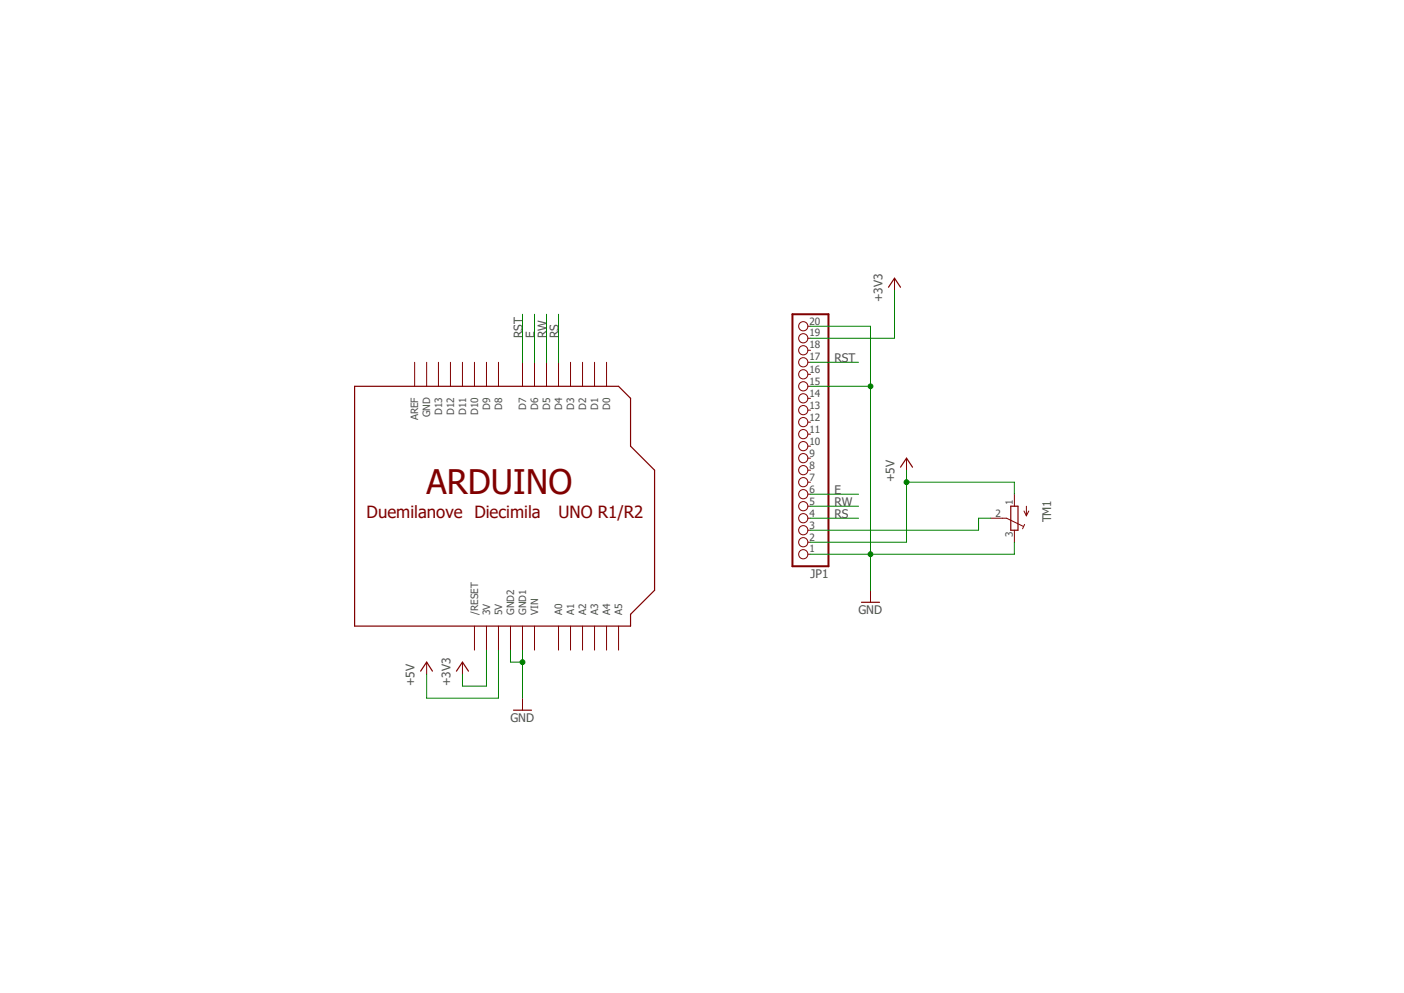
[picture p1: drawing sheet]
<?xml version="1.0" encoding="utf-8"?>
<!DOCTYPE eagle SYSTEM "eagle.dtd">
<eagle version="8.4.2">
<drawing>
<settings>
<setting alwaysvectorfont="no"/>
<setting verticaltext="up"/>
</settings>
<grid distance="0.1" unitdist="inch" unit="inch" style="lines" multiple="1" display="no" altdistance="0.01" altunitdist="inch" altunit="inch"/>
<schematic xreflabel="%F%N/%S.%C%R" xrefpart="/%S.%C%R">
<libraries>
<library name="adafruit">
<symbols>
<symbol name="ARDUINO">
<wire x1="-22.86" y1="22.86" x2="-22.86" y2="-27.94" width="0.254" layer="94"/>
<wire x1="-22.86" y1="-27.94" x2="35.56" y2="-27.94" width="0.254" layer="94"/>
<wire x1="35.56" y1="-27.94" x2="35.56" y2="-25.4" width="0.254" layer="94"/>
<wire x1="35.56" y1="-25.4" x2="40.64" y2="-20.32" width="0.254" layer="94"/>
<wire x1="40.64" y1="-20.32" x2="40.64" y2="5.08" width="0.254" layer="94"/>
<wire x1="40.64" y1="5.08" x2="35.56" y2="10.16" width="0.254" layer="94"/>
<wire x1="35.56" y1="10.16" x2="35.56" y2="20.32" width="0.254" layer="94"/>
<wire x1="35.56" y1="20.32" x2="33.02" y2="22.86" width="0.254" layer="94"/>
<wire x1="33.02" y1="22.86" x2="-22.86" y2="22.86" width="0.254" layer="94"/>
<text x="-7.62" y="0" size="5.08" layer="94">ARDUINO</text>
<text x="-20.32" y="-5.08" size="2.54" layer="94">Duemilanove</text>
<text x="2.54" y="-5.08" size="2.54" layer="94">Diecimila</text>
<text x="20.32" y="-5.08" size="2.54" layer="94">UNO R1/R2</text>
<pin name="D0" x="30.48" y="27.94" visible="pin" length="middle" rot="R270"/>
<pin name="D1" x="27.94" y="27.94" visible="pin" length="middle" rot="R270"/>
<pin name="D2" x="25.4" y="27.94" visible="pin" length="middle" rot="R270"/>
<pin name="D3" x="22.86" y="27.94" visible="pin" length="middle" rot="R270"/>
<pin name="D4" x="20.32" y="27.94" visible="pin" length="middle" rot="R270"/>
<pin name="D5" x="17.78" y="27.94" visible="pin" length="middle" rot="R270"/>
<pin name="D6" x="15.24" y="27.94" visible="pin" length="middle" rot="R270"/>
<pin name="D7" x="12.7" y="27.94" visible="pin" length="middle" rot="R270"/>
<pin name="D8" x="7.62" y="27.94" visible="pin" length="middle" rot="R270"/>
<pin name="D9" x="5.08" y="27.94" visible="pin" length="middle" rot="R270"/>
<pin name="D10" x="2.54" y="27.94" visible="pin" length="middle" rot="R270"/>
<pin name="D11" x="0" y="27.94" visible="pin" length="middle" rot="R270"/>
<pin name="D12" x="-2.54" y="27.94" visible="pin" length="middle" rot="R270"/>
<pin name="D13" x="-5.08" y="27.94" visible="pin" length="middle" rot="R270"/>
<pin name="GND" x="-7.62" y="27.94" visible="pin" length="middle" direction="pwr" rot="R270"/>
<pin name="AREF" x="-10.16" y="27.94" visible="pin" length="middle" rot="R270"/>
<pin name="A5" x="33.02" y="-33.02" visible="pin" length="middle" rot="R90"/>
<pin name="A4" x="30.48" y="-33.02" visible="pin" length="middle" rot="R90"/>
<pin name="A3" x="27.94" y="-33.02" visible="pin" length="middle" rot="R90"/>
<pin name="A2" x="25.4" y="-33.02" visible="pin" length="middle" rot="R90"/>
<pin name="A1" x="22.86" y="-33.02" visible="pin" length="middle" rot="R90"/>
<pin name="A0" x="20.32" y="-33.02" visible="pin" length="middle" rot="R90"/>
<pin name="VIN" x="15.24" y="-33.02" visible="pin" length="middle" direction="pwr" rot="R90"/>
<pin name="GND1" x="12.7" y="-33.02" visible="pin" length="middle" direction="pwr" rot="R90"/>
<pin name="GND2" x="10.16" y="-33.02" visible="pin" length="middle" direction="pwr" rot="R90"/>
<pin name="5V" x="7.62" y="-33.02" visible="pin" length="middle" direction="pwr" rot="R90"/>
<pin name="3V" x="5.08" y="-33.02" visible="pin" length="middle" direction="pwr" rot="R90"/>
<pin name="/RESET" x="2.54" y="-33.02" visible="pin" length="middle" rot="R90"/>
</symbol>
<symbol name="TRIMPOT">
<wire x1="-0.762" y1="2.54" x2="-0.762" y2="-2.54" width="0.254" layer="94"/>
<wire x1="0.762" y1="-2.54" x2="0.762" y2="2.54" width="0.254" layer="94"/>
<wire x1="2.54" y1="0" x2="1.651" y2="0" width="0.1524" layer="94"/>
<wire x1="1.651" y1="0" x2="-1.8796" y2="1.7526" width="0.1524" layer="94"/>
<wire x1="0.762" y1="2.54" x2="-0.762" y2="2.54" width="0.254" layer="94"/>
<wire x1="-0.762" y1="-2.54" x2="0.762" y2="-2.54" width="0.254" layer="94"/>
<wire x1="-2.54" y1="-2.54" x2="-2.54" y2="-0.508" width="0.1524" layer="94"/>
<wire x1="-2.54" y1="-0.508" x2="-3.048" y2="-1.524" width="0.1524" layer="94"/>
<wire x1="-2.54" y1="-0.508" x2="-2.032" y2="-1.524" width="0.1524" layer="94"/>
<wire x1="-2.1597" y1="1.2939" x2="-1.7018" y2="2.2352" width="0.1524" layer="94"/>
<text x="-5.969" y="-3.81" size="1.778" layer="95" rot="R90">&gt;NAME</text>
<text x="-3.81" y="-3.81" size="1.778" layer="96" rot="R90">&gt;VALUE</text>
<pin name="A" x="0" y="-5.08" visible="pad" length="short" direction="pas" rot="R90"/>
<pin name="E" x="0" y="5.08" visible="pad" length="short" direction="pas" rot="R270"/>
<pin name="S" x="5.08" y="0" visible="pad" length="short" direction="pas" rot="R180"/>
</symbol>
</symbols>
<devicesets>
<deviceset name="ARDUINO">
<gates>
<gate name="G$1" symbol="ARDUINO" x="-7.62" y="2.54"/>
</gates>
<devices>
<device name="UNO" package="ARDUINO">
<connects>
<connect gate="G$1" pin="/RESET" pad="RESET"/>
<connect gate="G$1" pin="3V" pad="3V"/>
<connect gate="G$1" pin="5V" pad="5V"/>
<connect gate="G$1" pin="A0" pad="A0"/>
<connect gate="G$1" pin="A1" pad="A1"/>
<connect gate="G$1" pin="A2" pad="A2"/>
<connect gate="G$1" pin="A3" pad="A3"/>
<connect gate="G$1" pin="A4" pad="A4"/>
<connect gate="G$1" pin="A5" pad="A5"/>
<connect gate="G$1" pin="AREF" pad="AREF"/>
<connect gate="G$1" pin="D0" pad="D0"/>
<connect gate="G$1" pin="D1" pad="D1"/>
<connect gate="G$1" pin="D10" pad="D10"/>
<connect gate="G$1" pin="D11" pad="D11"/>
<connect gate="G$1" pin="D12" pad="D12"/>
<connect gate="G$1" pin="D13" pad="D13"/>
<connect gate="G$1" pin="D2" pad="D2"/>
<connect gate="G$1" pin="D3" pad="D3"/>
<connect gate="G$1" pin="D4" pad="D4"/>
<connect gate="G$1" pin="D5" pad="D5"/>
<connect gate="G$1" pin="D6" pad="D6"/>
<connect gate="G$1" pin="D7" pad="D7"/>
<connect gate="G$1" pin="D8" pad="D8"/>
<connect gate="G$1" pin="D9" pad="D9"/>
<connect gate="G$1" pin="GND" pad="GND"/>
<connect gate="G$1" pin="GND1" pad="GND1"/>
<connect gate="G$1" pin="GND2" pad="GND2"/>
<connect gate="G$1" pin="VIN" pad="VIN"/>
</connects>
<technologies>
<technology name=""/>
</technologies>
</device>
<device name="-BPLACE" package="ARDUINO-BPLACE">
<connects>
<connect gate="G$1" pin="/RESET" pad="RESET"/>
<connect gate="G$1" pin="3V" pad="3V"/>
<connect gate="G$1" pin="5V" pad="5V"/>
<connect gate="G$1" pin="A0" pad="A0"/>
<connect gate="G$1" pin="A1" pad="A1"/>
<connect gate="G$1" pin="A2" pad="A2"/>
<connect gate="G$1" pin="A3" pad="A3"/>
<connect gate="G$1" pin="A4" pad="A4"/>
<connect gate="G$1" pin="A5" pad="A5"/>
<connect gate="G$1" pin="AREF" pad="AREF"/>
<connect gate="G$1" pin="D0" pad="D0"/>
<connect gate="G$1" pin="D1" pad="D1"/>
<connect gate="G$1" pin="D10" pad="D10"/>
<connect gate="G$1" pin="D11" pad="D11"/>
<connect gate="G$1" pin="D12" pad="D12"/>
<connect gate="G$1" pin="D13" pad="D13"/>
<connect gate="G$1" pin="D2" pad="D2"/>
<connect gate="G$1" pin="D3" pad="D3"/>
<connect gate="G$1" pin="D4" pad="D4"/>
<connect gate="G$1" pin="D5" pad="D5"/>
<connect gate="G$1" pin="D6" pad="D6"/>
<connect gate="G$1" pin="D7" pad="D7"/>
<connect gate="G$1" pin="D8" pad="D8"/>
<connect gate="G$1" pin="D9" pad="D9"/>
<connect gate="G$1" pin="GND" pad="GND"/>
<connect gate="G$1" pin="GND1" pad="GND1"/>
<connect gate="G$1" pin="GND2" pad="GND2"/>
<connect gate="G$1" pin="VIN" pad="VIN"/>
</connects>
<technologies>
<technology name=""/>
</technologies>
</device>
<device name="-NOHOLE" package="ARDUINO-NOHOLE">
<connects>
<connect gate="G$1" pin="/RESET" pad="RESET"/>
<connect gate="G$1" pin="3V" pad="3V"/>
<connect gate="G$1" pin="5V" pad="5V"/>
<connect gate="G$1" pin="A0" pad="A0"/>
<connect gate="G$1" pin="A1" pad="A1"/>
<connect gate="G$1" pin="A2" pad="A2"/>
<connect gate="G$1" pin="A3" pad="A3"/>
<connect gate="G$1" pin="A4" pad="A4"/>
<connect gate="G$1" pin="A5" pad="A5"/>
<connect gate="G$1" pin="AREF" pad="AREF"/>
<connect gate="G$1" pin="D0" pad="D0"/>
<connect gate="G$1" pin="D1" pad="D1"/>
<connect gate="G$1" pin="D10" pad="D10"/>
<connect gate="G$1" pin="D11" pad="D11"/>
<connect gate="G$1" pin="D12" pad="D12"/>
<connect gate="G$1" pin="D13" pad="D13"/>
<connect gate="G$1" pin="D2" pad="D2"/>
<connect gate="G$1" pin="D3" pad="D3"/>
<connect gate="G$1" pin="D4" pad="D4"/>
<connect gate="G$1" pin="D5" pad="D5"/>
<connect gate="G$1" pin="D6" pad="D6"/>
<connect gate="G$1" pin="D7" pad="D7"/>
<connect gate="G$1" pin="D8" pad="D8"/>
<connect gate="G$1" pin="D9" pad="D9"/>
<connect gate="G$1" pin="GND" pad="GND"/>
<connect gate="G$1" pin="GND1" pad="GND1"/>
<connect gate="G$1" pin="GND2" pad="GND2"/>
<connect gate="G$1" pin="VIN" pad="VIN"/>
</connects>
<technologies>
<technology name=""/>
</technologies>
</device>
<device name="-NODIM" package="ARDUINO-NODIM">
<connects>
<connect gate="G$1" pin="/RESET" pad="RESET"/>
<connect gate="G$1" pin="3V" pad="3V"/>
<connect gate="G$1" pin="5V" pad="5V"/>
<connect gate="G$1" pin="A0" pad="A0"/>
<connect gate="G$1" pin="A1" pad="A1"/>
<connect gate="G$1" pin="A2" pad="A2"/>
<connect gate="G$1" pin="A3" pad="A3"/>
<connect gate="G$1" pin="A4" pad="A4"/>
<connect gate="G$1" pin="A5" pad="A5"/>
<connect gate="G$1" pin="AREF" pad="AREF"/>
<connect gate="G$1" pin="D0" pad="D0"/>
<connect gate="G$1" pin="D1" pad="D1"/>
<connect gate="G$1" pin="D10" pad="D10"/>
<connect gate="G$1" pin="D11" pad="D11"/>
<connect gate="G$1" pin="D12" pad="D12"/>
<connect gate="G$1" pin="D13" pad="D13"/>
<connect gate="G$1" pin="D2" pad="D2"/>
<connect gate="G$1" pin="D3" pad="D3"/>
<connect gate="G$1" pin="D4" pad="D4"/>
<connect gate="G$1" pin="D5" pad="D5"/>
<connect gate="G$1" pin="D6" pad="D6"/>
<connect gate="G$1" pin="D7" pad="D7"/>
<connect gate="G$1" pin="D8" pad="D8"/>
<connect gate="G$1" pin="D9" pad="D9"/>
<connect gate="G$1" pin="GND" pad="GND"/>
<connect gate="G$1" pin="GND1" pad="GND1"/>
<connect gate="G$1" pin="GND2" pad="GND2"/>
<connect gate="G$1" pin="VIN" pad="VIN"/>
</connects>
<technologies>
<technology name=""/>
</technologies>
</device>
</devices>
</deviceset>
<deviceset name="TRIMPOT" prefix="TM" uservalue="yes">
<gates>
<gate name="G$1" symbol="TRIMPOT" x="0" y="0"/>
</gates>
<devices>
<device name="TC33X" package="TC33X">
<connects>
<connect gate="G$1" pin="A" pad="1"/>
<connect gate="G$1" pin="E" pad="3"/>
<connect gate="G$1" pin="S" pad="2"/>
</connects>
<technologies>
<technology name=""/>
</technologies>
</device>
<device name="3386" package="TRIM-3386">
<connects>
<connect gate="G$1" pin="A" pad="1"/>
<connect gate="G$1" pin="E" pad="3"/>
<connect gate="G$1" pin="S" pad="2"/>
</connects>
<technologies>
<technology name=""/>
</technologies>
</device>
</devices>
</deviceset>
</devicesets>
</library>
<library name="supply1">
<symbols>
<symbol name="GND">
<wire x1="-1.905" y1="0" x2="1.905" y2="0" width="0.254" layer="94"/>
<text x="-2.54" y="-2.54" size="1.778" layer="96">&gt;VALUE</text>
<pin name="GND" x="0" y="2.54" visible="off" length="short" direction="sup" rot="R270"/>
</symbol>
<symbol name="+5V">
<wire x1="1.27" y1="-1.905" x2="0" y2="0" width="0.254" layer="94"/>
<wire x1="0" y1="0" x2="-1.27" y2="-1.905" width="0.254" layer="94"/>
<text x="-2.54" y="-5.08" size="1.778" layer="96" rot="R90">&gt;VALUE</text>
<pin name="+5V" x="0" y="-2.54" visible="off" length="short" direction="sup" rot="R90"/>
</symbol>
<symbol name="+3V3">
<wire x1="1.27" y1="-1.905" x2="0" y2="0" width="0.254" layer="94"/>
<wire x1="0" y1="0" x2="-1.27" y2="-1.905" width="0.254" layer="94"/>
<text x="-2.54" y="-5.08" size="1.778" layer="96" rot="R90">&gt;VALUE</text>
<pin name="+3V3" x="0" y="-2.54" visible="off" length="short" direction="sup" rot="R90"/>
</symbol>
</symbols>
<devicesets>
<deviceset name="GND" prefix="GND">
<gates>
<gate name="1" symbol="GND" x="0" y="0"/>
</gates>
<devices>
<device name="">
<technologies>
<technology name=""/>
</technologies>
</device>
</devices>
</deviceset>
<deviceset name="+5V" prefix="P+">
<gates>
<gate name="1" symbol="+5V" x="0" y="0"/>
</gates>
<devices>
<device name="">
<technologies>
<technology name=""/>
</technologies>
</device>
</devices>
</deviceset>
<deviceset name="+3V3" prefix="+3V3">
<gates>
<gate name="G$1" symbol="+3V3" x="0" y="0"/>
</gates>
<devices>
<device name="">
<technologies>
<technology name=""/>
</technologies>
</device>
</devices>
</deviceset>
</devicesets>
</library>
<library name="pinhead">
<symbols>
<symbol name="PINHD20">
<wire x1="-6.35" y1="-27.94" x2="1.27" y2="-27.94" width="0.4064" layer="94"/>
<wire x1="1.27" y1="-27.94" x2="1.27" y2="25.4" width="0.4064" layer="94"/>
<wire x1="1.27" y1="25.4" x2="-6.35" y2="25.4" width="0.4064" layer="94"/>
<wire x1="-6.35" y1="25.4" x2="-6.35" y2="-27.94" width="0.4064" layer="94"/>
<text x="-6.35" y="26.035" size="1.778" layer="95">&gt;NAME</text>
<text x="-6.35" y="-30.48" size="1.778" layer="96">&gt;VALUE</text>
<pin name="1" x="-2.54" y="22.86" visible="pad" length="short" direction="pas" function="dot"/>
<pin name="2" x="-2.54" y="20.32" visible="pad" length="short" direction="pas" function="dot"/>
<pin name="3" x="-2.54" y="17.78" visible="pad" length="short" direction="pas" function="dot"/>
<pin name="4" x="-2.54" y="15.24" visible="pad" length="short" direction="pas" function="dot"/>
<pin name="5" x="-2.54" y="12.7" visible="pad" length="short" direction="pas" function="dot"/>
<pin name="6" x="-2.54" y="10.16" visible="pad" length="short" direction="pas" function="dot"/>
<pin name="7" x="-2.54" y="7.62" visible="pad" length="short" direction="pas" function="dot"/>
<pin name="8" x="-2.54" y="5.08" visible="pad" length="short" direction="pas" function="dot"/>
<pin name="9" x="-2.54" y="2.54" visible="pad" length="short" direction="pas" function="dot"/>
<pin name="10" x="-2.54" y="0" visible="pad" length="short" direction="pas" function="dot"/>
<pin name="11" x="-2.54" y="-2.54" visible="pad" length="short" direction="pas" function="dot"/>
<pin name="12" x="-2.54" y="-5.08" visible="pad" length="short" direction="pas" function="dot"/>
<pin name="13" x="-2.54" y="-7.62" visible="pad" length="short" direction="pas" function="dot"/>
<pin name="14" x="-2.54" y="-10.16" visible="pad" length="short" direction="pas" function="dot"/>
<pin name="15" x="-2.54" y="-12.7" visible="pad" length="short" direction="pas" function="dot"/>
<pin name="16" x="-2.54" y="-15.24" visible="pad" length="short" direction="pas" function="dot"/>
<pin name="17" x="-2.54" y="-17.78" visible="pad" length="short" direction="pas" function="dot"/>
<pin name="18" x="-2.54" y="-20.32" visible="pad" length="short" direction="pas" function="dot"/>
<pin name="19" x="-2.54" y="-22.86" visible="pad" length="short" direction="pas" function="dot"/>
<pin name="20" x="-2.54" y="-25.4" visible="pad" length="short" direction="pas" function="dot"/>
</symbol>
</symbols>
<devicesets>
<deviceset name="PINHD-1X20" prefix="JP" uservalue="yes">
<gates>
<gate name="A" symbol="PINHD20" x="0" y="0"/>
</gates>
<devices>
<device name="" package="1X20">
<connects>
<connect gate="A" pin="1" pad="1"/>
<connect gate="A" pin="10" pad="10"/>
<connect gate="A" pin="11" pad="11"/>
<connect gate="A" pin="12" pad="12"/>
<connect gate="A" pin="13" pad="13"/>
<connect gate="A" pin="14" pad="14"/>
<connect gate="A" pin="15" pad="15"/>
<connect gate="A" pin="16" pad="16"/>
<connect gate="A" pin="17" pad="17"/>
<connect gate="A" pin="18" pad="18"/>
<connect gate="A" pin="19" pad="19"/>
<connect gate="A" pin="2" pad="2"/>
<connect gate="A" pin="20" pad="20"/>
<connect gate="A" pin="3" pad="3"/>
<connect gate="A" pin="4" pad="4"/>
<connect gate="A" pin="5" pad="5"/>
<connect gate="A" pin="6" pad="6"/>
<connect gate="A" pin="7" pad="7"/>
<connect gate="A" pin="8" pad="8"/>
<connect gate="A" pin="9" pad="9"/>
</connects>
<package3dinstances>
<package3dinstance package3d_urn="urn:adsk.eagle:package:22441/2"/>
</package3dinstances>
<technologies>
<technology name=""/>
</technologies>
</device>
<device name="/90" package="1X20/90">
<connects>
<connect gate="A" pin="1" pad="1"/>
<connect gate="A" pin="10" pad="10"/>
<connect gate="A" pin="11" pad="11"/>
<connect gate="A" pin="12" pad="12"/>
<connect gate="A" pin="13" pad="13"/>
<connect gate="A" pin="14" pad="14"/>
<connect gate="A" pin="15" pad="15"/>
<connect gate="A" pin="16" pad="16"/>
<connect gate="A" pin="17" pad="17"/>
<connect gate="A" pin="18" pad="18"/>
<connect gate="A" pin="19" pad="19"/>
<connect gate="A" pin="2" pad="2"/>
<connect gate="A" pin="20" pad="20"/>
<connect gate="A" pin="3" pad="3"/>
<connect gate="A" pin="4" pad="4"/>
<connect gate="A" pin="5" pad="5"/>
<connect gate="A" pin="6" pad="6"/>
<connect gate="A" pin="7" pad="7"/>
<connect gate="A" pin="8" pad="8"/>
<connect gate="A" pin="9" pad="9"/>
</connects>
<package3dinstances>
<package3dinstance package3d_urn="urn:adsk.eagle:package:22445/1"/>
</package3dinstances>
<technologies>
<technology name=""/>
</technologies>
</device>
</devices>
</deviceset>
</devicesets>
</library>
</libraries>
<attributes>
</attributes>
<variantdefs>
</variantdefs>
<classes>
<class number="0" name="default" width="0" drill="0">
</class>
</classes>
<parts>
<part name="U$1" library="adafruit" deviceset="ARDUINO" device="UNO"/>
<part name="GND1" library="supply1" deviceset="GND" device=""/>
<part name="P+1" library="supply1" deviceset="+5V" device=""/>
<part name="+3V1" library="supply1" deviceset="+3V3" device=""/>
<part name="JP1" library="pinhead" deviceset="PINHD-1X20" device="" package3d_urn="urn:adsk.eagle:package:22441/2"/>
<part name="GND2" library="supply1" deviceset="GND" device=""/>
<part name="P+2" library="supply1" deviceset="+5V" device=""/>
<part name="+3V2" library="supply1" deviceset="+3V3" device=""/>
<part name="TM1" library="adafruit" deviceset="TRIMPOT" device="3386"/>
</parts>
<sheets>
<sheet>
<plain>
</plain>
<instances>
<instance part="U$1" gate="G$1" x="96.52" y="48.26"/>
<instance part="GND1" gate="1" x="109.22" y="2.54"/>
<instance part="P+1" gate="1" x="88.9" y="12.7"/>
<instance part="+3V1" gate="G$1" x="96.52" y="12.7"/>
<instance part="JP1" gate="A" x="167.64" y="58.42" rot="R180"/>
<instance part="GND2" gate="1" x="182.88" y="25.4"/>
<instance part="P+2" gate="1" x="190.5" y="55.88"/>
<instance part="+3V2" gate="G$1" x="187.96" y="93.98"/>
<instance part="TM1" gate="G$1" x="213.36" y="43.18" rot="R180"/>
</instances>
<busses>
</busses>
<nets>
<net name="+3V3" class="0">
<segment>
<pinref part="U$1" gate="G$1" pin="3V"/>
<wire x1="101.6" y1="15.24" x2="101.6" y2="7.62" width="0.1524" layer="91"/>
<pinref part="+3V1" gate="G$1" pin="+3V3"/>
<wire x1="101.6" y1="7.62" x2="96.52" y2="7.62" width="0.1524" layer="91"/>
<wire x1="96.52" y1="7.62" x2="96.52" y2="10.16" width="0.1524" layer="91"/>
</segment>
<segment>
<pinref part="JP1" gate="A" pin="19"/>
<pinref part="+3V2" gate="G$1" pin="+3V3"/>
<wire x1="170.18" y1="81.28" x2="187.96" y2="81.28" width="0.1524" layer="91"/>
<wire x1="187.96" y1="81.28" x2="187.96" y2="91.44" width="0.1524" layer="91"/>
</segment>
</net>
<net name="+5V" class="0">
<segment>
<pinref part="U$1" gate="G$1" pin="5V"/>
<wire x1="104.14" y1="15.24" x2="104.14" y2="5.08" width="0.1524" layer="91"/>
<pinref part="P+1" gate="1" pin="+5V"/>
<wire x1="104.14" y1="5.08" x2="88.9" y2="5.08" width="0.1524" layer="91"/>
<wire x1="88.9" y1="5.08" x2="88.9" y2="10.16" width="0.1524" layer="91"/>
</segment>
<segment>
<pinref part="JP1" gate="A" pin="2"/>
<pinref part="P+2" gate="1" pin="+5V"/>
<wire x1="170.18" y1="38.1" x2="190.5" y2="38.1" width="0.1524" layer="91"/>
<wire x1="190.5" y1="38.1" x2="190.5" y2="50.8" width="0.1524" layer="91"/>
<pinref part="TM1" gate="G$1" pin="A"/>
<wire x1="190.5" y1="50.8" x2="190.5" y2="53.34" width="0.1524" layer="91"/>
<wire x1="213.36" y1="48.26" x2="213.36" y2="50.8" width="0.1524" layer="91"/>
<wire x1="213.36" y1="50.8" x2="190.5" y2="50.8" width="0.1524" layer="91"/>
<junction x="190.5" y="50.8"/>
</segment>
</net>
<net name="GND" class="0">
<segment>
<pinref part="U$1" gate="G$1" pin="GND1"/>
<pinref part="GND1" gate="1" pin="GND"/>
<wire x1="109.22" y1="15.24" x2="109.22" y2="12.7" width="0.1524" layer="91"/>
<pinref part="U$1" gate="G$1" pin="GND2"/>
<wire x1="109.22" y1="12.7" x2="109.22" y2="5.08" width="0.1524" layer="91"/>
<wire x1="106.68" y1="15.24" x2="106.68" y2="12.7" width="0.1524" layer="91"/>
<wire x1="106.68" y1="12.7" x2="109.22" y2="12.7" width="0.1524" layer="91"/>
<junction x="109.22" y="12.7"/>
</segment>
<segment>
<pinref part="JP1" gate="A" pin="1"/>
<pinref part="GND2" gate="1" pin="GND"/>
<wire x1="170.18" y1="35.56" x2="182.88" y2="35.56" width="0.1524" layer="91"/>
<wire x1="182.88" y1="35.56" x2="182.88" y2="27.94" width="0.1524" layer="91"/>
<pinref part="TM1" gate="G$1" pin="E"/>
<wire x1="213.36" y1="38.1" x2="213.36" y2="35.56" width="0.1524" layer="91"/>
<wire x1="213.36" y1="35.56" x2="182.88" y2="35.56" width="0.1524" layer="91"/>
<junction x="182.88" y="35.56"/>
<pinref part="JP1" gate="A" pin="20"/>
<wire x1="170.18" y1="83.82" x2="182.88" y2="83.82" width="0.1524" layer="91"/>
<wire x1="182.88" y1="83.82" x2="182.88" y2="71.12" width="0.1524" layer="91"/>
<pinref part="JP1" gate="A" pin="15"/>
<wire x1="182.88" y1="71.12" x2="182.88" y2="35.56" width="0.1524" layer="91"/>
<wire x1="170.18" y1="71.12" x2="182.88" y2="71.12" width="0.1524" layer="91"/>
<junction x="182.88" y="71.12"/>
</segment>
</net>
<net name="RST" class="0">
<segment>
<pinref part="U$1" gate="G$1" pin="D7"/>
<wire x1="109.22" y1="76.2" x2="109.22" y2="86.36" width="0.1524" layer="91"/>
<label x="109.22" y="81.28" size="1.778" layer="95" rot="R90"/>
</segment>
<segment>
<pinref part="JP1" gate="A" pin="17"/>
<wire x1="170.18" y1="76.2" x2="180.34" y2="76.2" width="0.1524" layer="91"/>
<label x="175.26" y="76.2" size="1.778" layer="95"/>
</segment>
</net>
<net name="E" class="0">
<segment>
<pinref part="U$1" gate="G$1" pin="D6"/>
<wire x1="111.76" y1="76.2" x2="111.76" y2="86.36" width="0.1524" layer="91"/>
<label x="111.76" y="81.28" size="1.778" layer="95" rot="R90"/>
</segment>
<segment>
<pinref part="JP1" gate="A" pin="6"/>
<wire x1="170.18" y1="48.26" x2="180.34" y2="48.26" width="0.1524" layer="91"/>
<label x="175.26" y="48.26" size="1.778" layer="95"/>
</segment>
</net>
<net name="RW" class="0">
<segment>
<pinref part="U$1" gate="G$1" pin="D5"/>
<wire x1="114.3" y1="76.2" x2="114.3" y2="86.36" width="0.1524" layer="91"/>
<label x="114.3" y="81.28" size="1.778" layer="95" rot="R90"/>
</segment>
<segment>
<pinref part="JP1" gate="A" pin="5"/>
<wire x1="170.18" y1="45.72" x2="180.34" y2="45.72" width="0.1524" layer="91"/>
<label x="175.26" y="45.72" size="1.778" layer="95"/>
</segment>
</net>
<net name="RS" class="0">
<segment>
<pinref part="U$1" gate="G$1" pin="D4"/>
<wire x1="116.84" y1="76.2" x2="116.84" y2="86.36" width="0.1524" layer="91"/>
<label x="116.84" y="81.28" size="1.778" layer="95" rot="R90"/>
</segment>
<segment>
<pinref part="JP1" gate="A" pin="4"/>
<wire x1="170.18" y1="43.18" x2="180.34" y2="43.18" width="0.1524" layer="91"/>
<label x="175.26" y="43.18" size="1.778" layer="95"/>
</segment>
</net>
<net name="N$3" class="0">
<segment>
<pinref part="TM1" gate="G$1" pin="S"/>
<wire x1="208.28" y1="43.18" x2="205.74" y2="43.18" width="0.1524" layer="91"/>
<wire x1="205.74" y1="43.18" x2="205.74" y2="40.64" width="0.1524" layer="91"/>
<pinref part="JP1" gate="A" pin="3"/>
<wire x1="205.74" y1="40.64" x2="170.18" y2="40.64" width="0.1524" layer="91"/>
</segment>
</net>
</nets>
</sheet>
</sheets>
</schematic>
</drawing>
<compatibility>
<note version="8.2" severity="warning">
Since Version 8.2, EAGLE supports online libraries. The ids
of those online libraries will not be understood (or retained)
with this version.
</note>
<note version="8.3" severity="warning">
Since Version 8.3, EAGLE supports URNs for individual library
assets (packages, symbols, and devices). The URNs of those assets
will not be understood (or retained) with this version.
</note>
<note version="8.3" severity="warning">
Since Version 8.3, EAGLE supports the association of 3D packages
with devices in libraries, schematics, and board files. Those 3D
packages will not be understood (or retained) with this version.
</note>
</compatibility>
</eagle>
